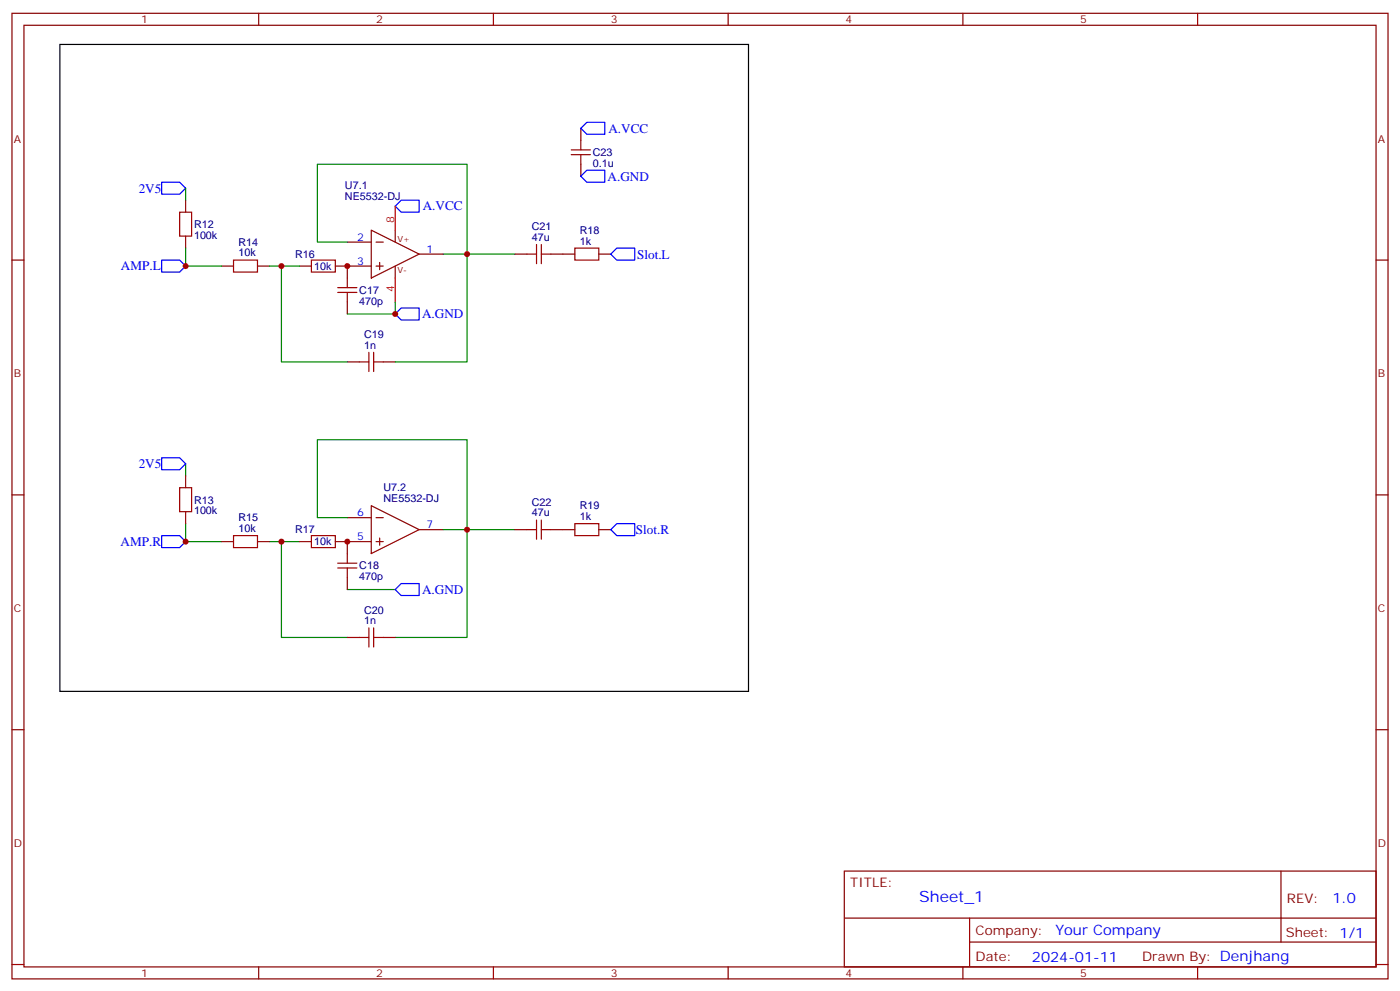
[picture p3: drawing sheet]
<svg xmlns="http://www.w3.org/2000/svg" width="412mm" height="292mm" viewBox="0 0 412 292" stroke-linecap="round" stroke-linejoin="round" font-family="sans-serif">
<g fill="none" stroke="#870000" stroke-width=".35">
<path d="M3.5 3.9h405.4v284.4h-405.4zM7.1 7.4h398.2v277.3h-398.2zM76.2 3.9v3.5M145.3 3.9v3.5M214.5 3.9v3.5M283.6 3.9v3.5M352.8 3.9v3.5M171.1 37.8v3.5M54.7 58.9v3.6M171.1 48.4v3.5M3.5 76.6h3.6M54.7 69.5v3.6"/>
<path d="M65.3 78.4h3.5M75.8 78.4h3.6M88.2 78.4h3.5M98.8 78.4h10.6M102.3 71.3h7.1M102.3 78.4v3.5M109.4 67.8l14.1 7-14.1 7.1zM110.8 71.3h2.1M110.8 78.4h2.1M111.8 77.3v2.1M116.4 67.8v3.5M116.4 78.4v3.5"/>
<path d="M123.5 74.8h7M151.7 74.8h3.5M162.3 74.8h7M176.4 74.8h3.5M405.3 76.6h3.6M102.3 88.9v3.6M102.3 106.6h3.5M112.9 106.6h3.5M3.5 145.7h3.6M54.7 140.1v3.5M54.7 150.7v3.5M65.3 159.5h3.5"/>
<path d="M75.8 159.5h3.6M88.2 159.5h3.5M98.8 159.5h10.6M102.3 152.4h7.1M102.3 159.5v3.5M109.4 148.9l14.1 7.1-14.1 7zM110.8 152.4h2.1M110.8 159.5h2.1M111.8 158.4v2.1M123.5 156h7M151.7 156h3.5M162.3 156h7"/>
<path d="M176.4 156h3.5M405.3 145.7h3.6M102.3 170.1v3.5M102.3 187.7h3.5M112.9 187.7h3.5M3.5 214.9h3.6M405.3 214.9h3.6M248.7 256.5h156.6v28.2h-156.6zM377.3 256.5v20.9M248.7 270.4h156.5M285.6 277.4h119.6M285.6 270.4v14.1"/>
<path d="M3.5 284h3.6M76.2 284.7v3.6M145.3 284.7v3.6M214.5 284.7v3.6M283.6 284.7v3.6M352.8 284.7v3.6M405.3 284h3.6"/>
</g>
<g fill="none" stroke="#008700" stroke-width=".35">
<path d="M54.7 55.4v3.5M54.7 73.1v5.3h10.6M79.4 78.4h8.8M82.9 78.4v28.2h19.4M102.3 71.3h-8.8v-22.9h44.1v58.2h-21.2M130.5 74.8h21.2M116.4 88.9v3.6h-14.1M54.7 136.6v3.5M54.7 154.2v5.3h10.6M79.4 159.5h8.8M82.9 159.5v28.2h19.4M102.3 152.4h-8.8v-22.9h44.1v58.2h-21.2"/>
<path d="M130.5 156h21.2M102.3 173.6h14.1"/>
</g>
<path d="M172.9 36h5.3v3.5h-5.3l-1.8-1.7zM47.6 53.7h5.3l1.8 1.7-1.8 1.8h-5.3zM118.2 58.9h5.3v3.6h-5.3l-1.8-1.8zM171.1 51.9l1.8-1.8h5.3v3.6h-5.3zM47.6 76.6h5.3l1.8 1.8-1.8 1.7h-5.3zM179.9 74.8l1.8-1.7h5.3v3.5h-5.3zM116.4 92.5l1.8-1.8h5.3v3.5h-5.3zM47.6 134.8h5.3l1.8 1.8-1.8 1.7h-5.3zM47.6 157.7h5.3l1.8 1.8-1.8 1.8h-5.3zM181.7 154.2h5.3v3.5h-5.3l-1.8-1.7zM116.4 173.6l1.8-1.8h5.3v3.6h-5.3z" fill="none" stroke="#00f" stroke-width=".35"/>
<path d="M116.4 60.7v7.1M116.4 81.9v7" fill="none" stroke="#f00" stroke-width=".35"/>
<g fill="none" stroke="#a10000" stroke-width=".35">
<path d="M168.3 45.5h5.6M168.3 44.1h5.6M171.1 41.3v2.8M171.1 45.5v2.9M52.9 62.5h3.5v7h-3.5zM68.8 76.6h7v3.5h-7zM91.7 76.6h7.1v3.5h-7.1zM155.2 74.8h2.8M158 72v5.6M159.5 72v5.6M159.5 74.8h2.8M169.3 73.1h7.1v3.5h-7.1z"/>
<path d="M99.5 86.1h5.6M99.5 84.7h5.6M102.3 81.9v2.8M102.3 86.1v2.8M105.8 106.6h2.9M108.7 103.8v5.6M110.1 106.6h2.8M110.1 103.8v5.6M52.9 143.6h3.5v7.1h-3.5zM68.8 157.7h7v3.6h-7zM91.7 157.7h7.1v3.6h-7.1zM155.2 156h2.8"/>
<path d="M158 153.1v5.7M159.5 156h2.8M159.5 153.1v5.7M169.3 154.2h7.1v3.5h-7.1zM99.5 167.3h5.6M99.5 165.8h5.6M102.3 163v2.8M102.3 167.3v2.8M105.8 187.7h2.9M108.7 184.9v5.6M110.1 184.9v5.6M110.1 187.7h2.8"/>
</g>
<path d="M17.6 13.1h202.9v190.5h-202.9z" fill="none" stroke="#000" stroke-width=".35"/>
<g fill="#c00">
<circle cx="54.7" cy="78.4" r=".88"/>
<circle cx="137.6" cy="74.8" r=".88"/>
<circle cx="102.3" cy="78.4" r=".88"/>
<circle cx="116.4" cy="92.5" r=".88"/>
<circle cx="82.9" cy="78.4" r=".88"/>
<circle cx="82.9" cy="159.5" r=".88"/>
<circle cx="137.6" cy="156" r=".88"/>
<circle cx="102.3" cy="159.5" r=".88"/>
<circle cx="54.7" cy="159.5" r=".88"/>
</g>
<text font-size="4.6" fill="#00f" x="270.8" y="265.5">Sheet_1</text>
<g font-size="4.2" fill="#00f">
<text x="392.5" y="265.8">1.0</text>
<text x="310.9" y="275.3">Your Company</text>
<text x="304" y="283.1">2024-01-11</text>
</g>
<g font-size="3.9" fill="#00f">
<text x="179.2" y="39">A.VCC</text>
<text x="179" y="53.2">A.GND</text>
<text x="40.9" y="56.7">2V5</text>
<text x="124.5" y="62">A.VCC</text>
<text x="187.7" y="76.1">Slot.L</text>
<text x="35.6" y="79.6">AMP.L</text>
<text x="124.3" y="93.7">A.GND</text>
<text x="40.9" y="137.9">2V5</text>
<text x="35.5" y="160.8">AMP.R</text>
<text x="187.3" y="157.2">Slot.R</text>
<text x="124.3" y="174.9">A.GND</text>
</g>
<g font-size="3.9" fill="#800">
<text x="250.5" y="261.1">TITLE:</text>
<text x="379.1" y="265.8">REV:</text>
<text x="287.4" y="275.3">Company:</text>
<text x="378.7" y="275.9">Sheet: 1/1</text>
<text x="287.4" y="283">Date:</text>
<text x="336.4" y="283.1">Drawn By: Denjhang</text>
</g>
<g font-size="3.2" fill="#800">
<text x="41.6" y="6.9">1</text>
<text x="110.8" y="6.9">2</text>
<text x="179.9" y="6.9">3</text>
<text x="249.1" y="6.9">4</text>
<text x="318.2" y="6.9">5</text>
<text x="4.1" y="42">A</text>
<text x="405.9" y="42">A</text>
<text x="4.1" y="111.2">B</text>
<text x="405.9" y="111.2">B</text>
<text x="4.1" y="180.3">C</text>
<text x="405.9" y="180.3">C</text>
<text x="4.1" y="249.4">D</text>
<text x="405.9" y="249.4">D</text>
<text x="41.6" y="287.7">1</text>
<text x="110.8" y="287.7">2</text>
<text x="179.9" y="287.7">3</text>
<text x="249.1" y="287.7">4</text>
<text x="318.2" y="287.7">5</text>
</g>
<g font-size="3.2" fill="#000080">
<text x="174.6" y="46">C23</text>
<text x="174.6" y="49.1">0.1u</text>
<text x="101.6" y="58.9">NE5532-DJ</text>
<text x="101.6" y="55.8">U7.1</text>
<text x="57.1" y="70.3">100k</text>
<text x="57.1" y="67.2">R12</text>
<text x="156.6" y="70.9">47u</text>
<text x="156.6" y="67.8">C21</text>
<text x="170.8" y="68.8">R18</text>
<text x="70.2" y="75.5">10k</text>
<text x="70.2" y="72.4">R14</text>
<text x="86.9" y="76">R16</text>
<text x="170.8" y="72">1k</text>
<text x="92.6" y="79.5">10k</text>
<text x="105.8" y="89.8">470p</text>
<text x="105.8" y="86.6">C17</text>
<text x="107.3" y="99.5">C19</text>
<text x="107.3" y="102.7">1n</text>
<text x="57.1" y="148.3">R13</text>
<text x="112.9" y="147.8">NE5532-DJ</text>
<text x="112.9" y="144.6">U7.2</text>
<text x="156.6" y="148.9">C22</text>
<text x="170.8" y="150">R19</text>
<text x="57.1" y="151.4">100k</text>
<text x="70.2" y="153.5">R15</text>
<text x="156.6" y="152.1">47u</text>
<text x="170.8" y="153.1">1k</text>
<text x="70.2" y="156.7">10k</text>
<text x="86.9" y="157.1">R17</text>
<text x="92.6" y="160.6">10k</text>
<text x="105.8" y="167.7">C18</text>
<text x="105.8" y="170.9">470p</text>
<text x="107.3" y="183.8">1n</text>
<text x="107.3" y="180.7">C20</text>
</g>
<g font-size="3.2" fill="#f00">
<text x="116.1" y="65.7" transform="rotate(-90 116.1 65.7)">8</text>
<text x="116.1" y="86" transform="rotate(-90 116.1 86)">4</text>
</g>
<g font-size="3.2" fill="#00f">
<text x="105.2" y="70.9">2</text>
<text x="105.2" y="78">3</text>
<text x="125.6" y="74.5">1</text>
<text x="105.2" y="152.1">6</text>
<text x="125.6" y="155.6">7</text>
<text x="105.2" y="159.1">5</text>
</g>
<g font-size="2.5" fill="#800">
<text x="117.1" y="71.3">V+</text>
<text x="117.1" y="80.5">V-</text>
</g>
</svg>
